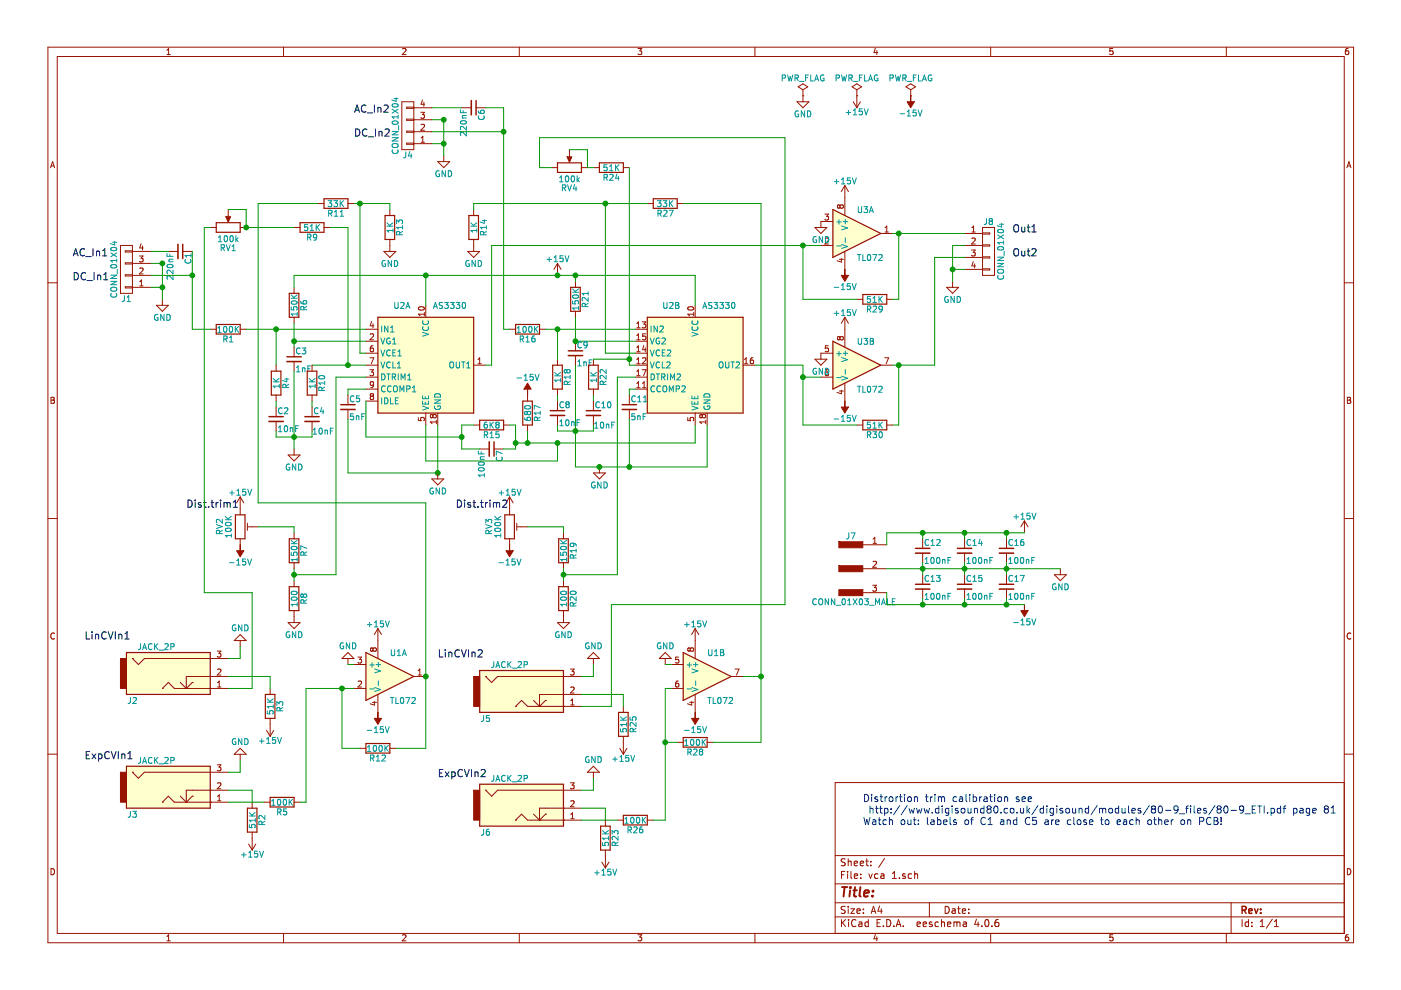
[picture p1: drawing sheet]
EESchema Schematic File Version 2
LIBS:power
LIBS:device
LIBS:transistors
LIBS:conn
LIBS:linear
LIBS:regul
LIBS:74xx
LIBS:cmos4000
LIBS:adc-dac
LIBS:memory
LIBS:xilinx
LIBS:microcontrollers
LIBS:dsp
LIBS:microchip
LIBS:analog_switches
LIBS:motorola
LIBS:texas
LIBS:intel
LIBS:audio
LIBS:interface
LIBS:digital-audio
LIBS:philips
LIBS:display
LIBS:cypress
LIBS:siliconi
LIBS:opto
LIBS:atmel
LIBS:contrib
LIBS:valves
LIBS:Audio
LIBS:vca 1-cache
EELAYER 25 0
EELAYER END
$Descr A4 11693 8268
encoding utf-8
Sheet 1 1
Title ""
Date ""
Rev ""
Comp ""
Comment1 ""
Comment2 ""
Comment3 ""
Comment4 ""
$EndDescr
$Comp
L AS3330 U2
U 1 1
P 3550 3050
F 0 "U2" H 3350 3550 50  0000 C CNN
F 1 "AS3330" H 3750 3550 50  0000 C CNN
F 2 "Housings_DIP:DIP-18_W7.62mm_Socket_LongPads" H 4250 2950 50  0001 C CNN
F 3 "" H 4200 3000 50  0001 C CNN
	1    3550 3050
	1    0    0    -1  
$EndComp
$Comp
L AS3330 U2
U 2 1
P 5800 3050
F 0 "U2" H 5600 3550 50  0000 C CNN
F 1 "AS3330" H 6000 3550 50  0000 C CNN
F 2 "Housings_DIP:DIP-18_W7.62mm_Socket_LongPads" H 6500 2950 50  0001 C CNN
F 3 "" H 6450 3000 50  0001 C CNN
	2    5800 3050
	1    0    0    -1  
$EndComp
$Comp
L +15V #PWR01
U 1 1
P 4650 2300
F 0 "#PWR01" H 4650 2150 50  0001 C CNN
F 1 "+15V" H 4650 2440 50  0000 C CNN
F 2 "" H 4650 2300 50  0001 C CNN
F 3 "" H 4650 2300 50  0001 C CNN
	1    4650 2300
	1    0    0    -1  
$EndComp
$Comp
L R R6
U 1 1
P 2450 2550
F 0 "R6" V 2530 2550 50  0000 C CNN
F 1 "150K" V 2450 2550 50  0000 C CNN
F 2 "Resistors_THT:R_Axial_DIN0207_L6.3mm_D2.5mm_P2.54mm_Vertical" V 2380 2550 50  0001 C CNN
F 3 "" H 2450 2550 50  0001 C CNN
	1    2450 2550
	1    0    0    -1  
$EndComp
$Comp
L C_Small C3
U 1 1
P 2450 3000
F 0 "C3" H 2460 3070 50  0000 L CNN
F 1 "1nF" H 2460 2920 50  0000 L CNN
F 2 "Capacitors_THT:C_Disc_D5.0mm_W2.5mm_P5.00mm" H 2450 3000 50  0001 C CNN
F 3 "" H 2450 3000 50  0001 C CNN
	1    2450 3000
	1    0    0    -1  
$EndComp
$Comp
L R R1
U 1 1
P 1900 2750
F 0 "R1" V 1980 2750 50  0000 C CNN
F 1 "100K" V 1900 2750 50  0000 C CNN
F 2 "Resistors_THT:R_Axial_DIN0207_L6.3mm_D2.5mm_P2.54mm_Vertical" V 1830 2750 50  0001 C CNN
F 3 "" H 1900 2750 50  0001 C CNN
	1    1900 2750
	0    1    1    0   
$EndComp
$Comp
L R R16
U 1 1
P 4400 2750
F 0 "R16" V 4480 2750 50  0000 C CNN
F 1 "100K" V 4400 2750 50  0000 C CNN
F 2 "Resistors_THT:R_Axial_DIN0207_L6.3mm_D2.5mm_P2.54mm_Vertical" V 4330 2750 50  0001 C CNN
F 3 "" H 4400 2750 50  0001 C CNN
	1    4400 2750
	0    1    1    0   
$EndComp
$Comp
L R R21
U 1 1
P 4800 2500
F 0 "R21" V 4880 2500 50  0000 C CNN
F 1 "150K" V 4800 2500 50  0000 C CNN
F 2 "Resistors_THT:R_Axial_DIN0207_L6.3mm_D2.5mm_P2.54mm_Vertical" V 4730 2500 50  0001 C CNN
F 3 "" H 4800 2500 50  0001 C CNN
	1    4800 2500
	1    0    0    -1  
$EndComp
$Comp
L C_Small C11
U 1 1
P 5250 3400
F 0 "C11" H 5260 3470 50  0000 L CNN
F 1 "5nF" H 5260 3320 50  0000 L CNN
F 2 "Capacitors_THT:C_Disc_D5.0mm_W2.5mm_P5.00mm" H 5250 3400 50  0001 C CNN
F 3 "" H 5250 3400 50  0001 C CNN
	1    5250 3400
	1    0    0    -1  
$EndComp
$Comp
L C_Small C5
U 1 1
P 2900 3400
F 0 "C5" H 2910 3470 50  0000 L CNN
F 1 "5nF" H 2910 3320 50  0000 L CNN
F 2 "Capacitors_THT:C_Disc_D5.0mm_W2.5mm_P5.00mm" H 2900 3400 50  0001 C CNN
F 3 "" H 2900 3400 50  0001 C CNN
	1    2900 3400
	1    0    0    -1  
$EndComp
$Comp
L R R15
U 1 1
P 4100 3550
F 0 "R15" V 4180 3550 50  0000 C CNN
F 1 "6K8" V 4100 3550 50  0000 C CNN
F 2 "Resistors_THT:R_Axial_DIN0207_L6.3mm_D2.5mm_P2.54mm_Vertical" V 4030 3550 50  0001 C CNN
F 3 "" H 4100 3550 50  0001 C CNN
	1    4100 3550
	0    1    1    0   
$EndComp
$Comp
L C_Small C7
U 1 1
P 4100 3750
F 0 "C7" H 4110 3820 50  0000 L CNN
F 1 "100nF" H 4110 3670 50  0000 L CNN
F 2 "Capacitors_THT:C_Disc_D5.0mm_W2.5mm_P5.00mm" H 4100 3750 50  0001 C CNN
F 3 "" H 4100 3750 50  0001 C CNN
	1    4100 3750
	0    1    1    0   
$EndComp
$Comp
L TL072 U3
U 2 1
P 7150 3050
F 0 "U3" H 7150 3250 50  0000 L CNN
F 1 "TL072" H 7150 2850 50  0000 L CNN
F 2 "Housings_DIP:DIP-8_W7.62mm_Socket_LongPads" H 7150 3050 50  0001 C CNN
F 3 "" H 7150 3050 50  0001 C CNN
	2    7150 3050
	1    0    0    -1  
$EndComp
$Comp
L TL072 U3
U 1 1
P 7150 1950
F 0 "U3" H 7150 2150 50  0000 L CNN
F 1 "TL072" H 7150 1750 50  0000 L CNN
F 2 "Housings_DIP:DIP-8_W7.62mm_Socket_LongPads" H 7150 1950 50  0001 C CNN
F 3 "" H 7150 1950 50  0001 C CNN
	1    7150 1950
	1    0    0    -1  
$EndComp
$Comp
L GND #PWR02
U 1 1
P 6850 1850
F 0 "#PWR02" H 6850 1600 50  0001 C CNN
F 1 "GND" H 6850 1700 50  0000 C CNN
F 2 "" H 6850 1850 50  0001 C CNN
F 3 "" H 6850 1850 50  0001 C CNN
	1    6850 1850
	1    0    0    -1  
$EndComp
$Comp
L GND #PWR03
U 1 1
P 6850 2950
F 0 "#PWR03" H 6850 2700 50  0001 C CNN
F 1 "GND" H 6850 2800 50  0000 C CNN
F 2 "" H 6850 2950 50  0001 C CNN
F 3 "" H 6850 2950 50  0001 C CNN
	1    6850 2950
	1    0    0    -1  
$EndComp
$Comp
L R R30
U 1 1
P 7300 3550
F 0 "R30" V 7380 3550 50  0000 C CNN
F 1 "51K" V 7300 3550 50  0000 C CNN
F 2 "Resistors_THT:R_Axial_DIN0207_L6.3mm_D2.5mm_P2.54mm_Vertical" V 7230 3550 50  0001 C CNN
F 3 "" H 7300 3550 50  0001 C CNN
	1    7300 3550
	0    1    1    0   
$EndComp
$Comp
L R R29
U 1 1
P 7300 2500
F 0 "R29" V 7380 2500 50  0000 C CNN
F 1 "51K" V 7300 2500 50  0000 C CNN
F 2 "Resistors_THT:R_Axial_DIN0207_L6.3mm_D2.5mm_P2.54mm_Vertical" V 7230 2500 50  0001 C CNN
F 3 "" H 7300 2500 50  0001 C CNN
	1    7300 2500
	0    1    1    0   
$EndComp
$Comp
L R R17
U 1 1
P 4400 3450
F 0 "R17" V 4480 3450 50  0000 C CNN
F 1 "680" V 4400 3450 50  0000 C CNN
F 2 "Resistors_THT:R_Axial_DIN0207_L6.3mm_D2.5mm_P2.54mm_Vertical" V 4330 3450 50  0001 C CNN
F 3 "" H 4400 3450 50  0001 C CNN
	1    4400 3450
	1    0    0    -1  
$EndComp
$Comp
L -15V #PWR19
U 1 1
P 4400 3300
F 0 "#PWR19" H 4400 3400 50  0001 C CNN
F 1 "-15V" H 4400 3450 50  0000 C CNN
F 2 "" H 4400 3300 50  0001 C CNN
F 3 "" H 4400 3300 50  0001 C CNN
	1    4400 3300
	1    0    0    -1  
$EndComp
$Comp
L -15V #PWR36
U 1 1
P 7050 3350
F 0 "#PWR36" H 7050 3450 50  0001 C CNN
F 1 "-15V" H 7050 3500 50  0000 C CNN
F 2 "" H 7050 3350 50  0001 C CNN
F 3 "" H 7050 3350 50  0001 C CNN
	1    7050 3350
	-1   0    0    1   
$EndComp
$Comp
L -15V #PWR34
U 1 1
P 7050 2250
F 0 "#PWR34" H 7050 2350 50  0001 C CNN
F 1 "-15V" H 7050 2400 50  0000 C CNN
F 2 "" H 7050 2250 50  0001 C CNN
F 3 "" H 7050 2250 50  0001 C CNN
	1    7050 2250
	-1   0    0    1   
$EndComp
$Comp
L +15V #PWR04
U 1 1
P 7050 1650
F 0 "#PWR04" H 7050 1500 50  0001 C CNN
F 1 "+15V" H 7050 1790 50  0000 C CNN
F 2 "" H 7050 1650 50  0001 C CNN
F 3 "" H 7050 1650 50  0001 C CNN
	1    7050 1650
	1    0    0    -1  
$EndComp
$Comp
L +15V #PWR05
U 1 1
P 7050 2750
F 0 "#PWR05" H 7050 2600 50  0001 C CNN
F 1 "+15V" H 7050 2890 50  0000 C CNN
F 2 "" H 7050 2750 50  0001 C CNN
F 3 "" H 7050 2750 50  0001 C CNN
	1    7050 2750
	1    0    0    -1  
$EndComp
$Comp
L R R7
U 1 1
P 2450 4600
F 0 "R7" V 2530 4600 50  0000 C CNN
F 1 "150K" V 2450 4600 50  0000 C CNN
F 2 "Resistors_THT:R_Axial_DIN0207_L6.3mm_D2.5mm_P2.54mm_Vertical" V 2380 4600 50  0001 C CNN
F 3 "" H 2450 4600 50  0001 C CNN
	1    2450 4600
	1    0    0    -1  
$EndComp
$Comp
L R R8
U 1 1
P 2450 5000
F 0 "R8" V 2530 5000 50  0000 C CNN
F 1 "100" V 2450 5000 50  0000 C CNN
F 2 "Resistors_THT:R_Axial_DIN0207_L6.3mm_D2.5mm_P2.54mm_Vertical" V 2380 5000 50  0001 C CNN
F 3 "" H 2450 5000 50  0001 C CNN
	1    2450 5000
	1    0    0    -1  
$EndComp
$Comp
L GND #PWR06
U 1 1
P 2450 5150
F 0 "#PWR06" H 2450 4900 50  0001 C CNN
F 1 "GND" H 2450 5000 50  0000 C CNN
F 2 "" H 2450 5150 50  0001 C CNN
F 3 "" H 2450 5150 50  0001 C CNN
	1    2450 5150
	1    0    0    -1  
$EndComp
$Comp
L +15V #PWR07
U 1 1
P 2000 4250
F 0 "#PWR07" H 2000 4100 50  0001 C CNN
F 1 "+15V" H 2000 4390 50  0000 C CNN
F 2 "" H 2000 4250 50  0001 C CNN
F 3 "" H 2000 4250 50  0001 C CNN
	1    2000 4250
	1    0    0    -1  
$EndComp
$Comp
L -15V #PWR3
U 1 1
P 2000 4550
F 0 "#PWR3" H 2000 4650 50  0001 C CNN
F 1 "-15V" H 2000 4700 50  0000 C CNN
F 2 "" H 2000 4550 50  0001 C CNN
F 3 "" H 2000 4550 50  0001 C CNN
	1    2000 4550
	-1   0    0    1   
$EndComp
$Comp
L POT_TRIM RV2
U 1 1
P 2000 4400
F 0 "RV2" V 1825 4400 50  0000 C CNN
F 1 "100K" V 1900 4400 50  0000 C CNN
F 2 "Potentiometers:Potentiometer_Trimmer_Bourns_3296W" H 2000 4400 50  0001 C CNN
F 3 "" H 2000 4400 50  0001 C CNN
	1    2000 4400
	1    0    0    -1  
$EndComp
$Comp
L POT RV1
U 1 1
P 1900 1900
F 0 "RV1" V 1725 1900 50  0000 C CNN
F 1 "100k" V 1800 1900 50  0000 C CNN
F 2 "Pin_Headers:Pin_Header_Straight_1x03_Pitch2.54mm" H 1900 1900 50  0001 C CNN
F 3 "" H 1900 1900 50  0001 C CNN
	1    1900 1900
	0    -1   -1   0   
$EndComp
$Comp
L R R9
U 1 1
P 2600 1900
F 0 "R9" V 2680 1900 50  0000 C CNN
F 1 "51K" V 2600 1900 50  0000 C CNN
F 2 "Resistors_THT:R_Axial_DIN0207_L6.3mm_D2.5mm_P2.54mm_Vertical" V 2530 1900 50  0001 C CNN
F 3 "" H 2600 1900 50  0001 C CNN
	1    2600 1900
	0    1    1    0   
$EndComp
Text Label 700  5350 0    60   ~ 0
LinCVIn1
Text Label 600  2150 0    60   ~ 0
AC_In1
Text Label 1550 4250 0    60   ~ 0
Dist.trim1
$Comp
L R R19
U 1 1
P 4700 4600
F 0 "R19" V 4780 4600 50  0000 C CNN
F 1 "150K" V 4700 4600 50  0000 C CNN
F 2 "Resistors_THT:R_Axial_DIN0207_L6.3mm_D2.5mm_P2.54mm_Vertical" V 4630 4600 50  0001 C CNN
F 3 "" H 4700 4600 50  0001 C CNN
	1    4700 4600
	1    0    0    -1  
$EndComp
$Comp
L R R20
U 1 1
P 4700 5000
F 0 "R20" V 4780 5000 50  0000 C CNN
F 1 "100" V 4700 5000 50  0000 C CNN
F 2 "Resistors_THT:R_Axial_DIN0207_L6.3mm_D2.5mm_P2.54mm_Vertical" V 4630 5000 50  0001 C CNN
F 3 "" H 4700 5000 50  0001 C CNN
	1    4700 5000
	1    0    0    -1  
$EndComp
$Comp
L GND #PWR08
U 1 1
P 4700 5150
F 0 "#PWR08" H 4700 4900 50  0001 C CNN
F 1 "GND" H 4700 5000 50  0000 C CNN
F 2 "" H 4700 5150 50  0001 C CNN
F 3 "" H 4700 5150 50  0001 C CNN
	1    4700 5150
	1    0    0    -1  
$EndComp
$Comp
L +15V #PWR09
U 1 1
P 4250 4250
F 0 "#PWR09" H 4250 4100 50  0001 C CNN
F 1 "+15V" H 4250 4390 50  0000 C CNN
F 2 "" H 4250 4250 50  0001 C CNN
F 3 "" H 4250 4250 50  0001 C CNN
	1    4250 4250
	1    0    0    -1  
$EndComp
$Comp
L -15V #PWR18
U 1 1
P 4250 4550
F 0 "#PWR18" H 4250 4650 50  0001 C CNN
F 1 "-15V" H 4250 4700 50  0000 C CNN
F 2 "" H 4250 4550 50  0001 C CNN
F 3 "" H 4250 4550 50  0001 C CNN
	1    4250 4550
	-1   0    0    1   
$EndComp
$Comp
L POT_TRIM RV3
U 1 1
P 4250 4400
F 0 "RV3" V 4075 4400 50  0000 C CNN
F 1 "100K" V 4150 4400 50  0000 C CNN
F 2 "Potentiometers:Potentiometer_Trimmer_Bourns_3296W" H 4250 4400 50  0001 C CNN
F 3 "" H 4250 4400 50  0001 C CNN
	1    4250 4400
	1    0    0    -1  
$EndComp
Text Label 3800 4250 0    60   ~ 0
Dist.trim2
Text Notes 7200 6900 0    60   ~ 0
Distrortion trim calibration see\n http://www.digisound80.co.uk/digisound/modules/80-9_files/80-9_ETI.pdf page 81\nWatch out: labels of C1 and C5 are close to each other on PCB!
$Comp
L POT RV4
U 1 1
P 4750 1400
F 0 "RV4" V 4575 1400 50  0000 C CNN
F 1 "100k" V 4650 1400 50  0000 C CNN
F 2 "Pin_Headers:Pin_Header_Straight_1x03_Pitch2.54mm" H 4750 1400 50  0001 C CNN
F 3 "" H 4750 1400 50  0001 C CNN
	1    4750 1400
	0    -1   -1   0   
$EndComp
$Comp
L R R24
U 1 1
P 5100 1400
F 0 "R24" V 5180 1400 50  0000 C CNN
F 1 "51K" V 5100 1400 50  0000 C CNN
F 2 "Resistors_THT:R_Axial_DIN0207_L6.3mm_D2.5mm_P2.54mm_Vertical" V 5030 1400 50  0001 C CNN
F 3 "" H 5100 1400 50  0001 C CNN
	1    5100 1400
	0    1    1    0   
$EndComp
$Comp
L CONN_01X04 J8
U 1 1
P 8250 2100
F 0 "J8" H 8250 2350 50  0000 C CNN
F 1 "CONN_01X04" V 8350 2100 50  0000 C CNN
F 2 "Pin_Headers:Pin_Header_Straight_1x04_Pitch2.54mm" H 8250 2100 50  0001 C CNN
F 3 "" H 8250 2100 50  0001 C CNN
	1    8250 2100
	1    0    0    -1  
$EndComp
$Comp
L GND #PWR010
U 1 1
P 7950 2350
F 0 "#PWR010" H 7950 2100 50  0001 C CNN
F 1 "GND" H 7950 2200 50  0000 C CNN
F 2 "" H 7950 2350 50  0001 C CNN
F 3 "" H 7950 2350 50  0001 C CNN
	1    7950 2350
	1    0    0    -1  
$EndComp
Text Label 8450 1950 0    60   ~ 0
Out1
Text Label 8450 2150 0    60   ~ 0
Out2
$Comp
L C_Small C1
U 1 1
P 1500 2100
F 0 "C1" H 1510 2170 50  0000 L CNN
F 1 "220nF" H 1510 2020 50  0000 L CNN
F 2 "Capacitors_THT:C_Disc_D5.0mm_W2.5mm_P5.00mm" H 1500 2100 50  0001 C CNN
F 3 "" H 1500 2100 50  0001 C CNN
	1    1500 2100
	0    1    1    0   
$EndComp
$Comp
L GND #PWR011
U 1 1
P 1350 2500
F 0 "#PWR011" H 1350 2250 50  0001 C CNN
F 1 "GND" H 1350 2350 50  0000 C CNN
F 2 "" H 1350 2500 50  0001 C CNN
F 3 "" H 1350 2500 50  0001 C CNN
	1    1350 2500
	1    0    0    -1  
$EndComp
Text Label 600  2350 0    60   ~ 0
DC_In1
Text Label 2950 950  0    60   ~ 0
AC_In2
$Comp
L GND #PWR012
U 1 1
P 3700 1300
F 0 "#PWR012" H 3700 1050 50  0001 C CNN
F 1 "GND" H 3700 1150 50  0000 C CNN
F 2 "" H 3700 1300 50  0001 C CNN
F 3 "" H 3700 1300 50  0001 C CNN
	1    3700 1300
	1    0    0    -1  
$EndComp
Text Label 2950 1150 0    60   ~ 0
DC_In2
$Comp
L C_Small C6
U 1 1
P 3950 900
F 0 "C6" H 3960 970 50  0000 L CNN
F 1 "220nF" H 3960 820 50  0000 L CNN
F 2 "Capacitors_THT:C_Disc_D5.0mm_W2.5mm_P5.00mm" H 3950 900 50  0001 C CNN
F 3 "" H 3950 900 50  0001 C CNN
	1    3950 900 
	0    1    1    0   
$EndComp
Text Label 700  6350 0    60   ~ 0
ExpCVIn1
$Comp
L R R13
U 1 1
P 3250 1900
F 0 "R13" V 3330 1900 50  0000 C CNN
F 1 "1K" V 3250 1900 50  0000 C CNN
F 2 "Resistors_THT:R_Axial_DIN0207_L6.3mm_D2.5mm_P2.54mm_Vertical" V 3180 1900 50  0001 C CNN
F 3 "" H 3250 1900 50  0001 C CNN
	1    3250 1900
	1    0    0    -1  
$EndComp
$Comp
L GND #PWR013
U 1 1
P 3250 2050
F 0 "#PWR013" H 3250 1800 50  0001 C CNN
F 1 "GND" H 3250 1900 50  0000 C CNN
F 2 "" H 3250 2050 50  0001 C CNN
F 3 "" H 3250 2050 50  0001 C CNN
	1    3250 2050
	1    0    0    -1  
$EndComp
$Comp
L R R11
U 1 1
P 2800 1700
F 0 "R11" V 2880 1700 50  0000 C CNN
F 1 "33K" V 2800 1700 50  0000 C CNN
F 2 "Resistors_THT:R_Axial_DIN0207_L6.3mm_D2.5mm_P2.54mm_Vertical" V 2730 1700 50  0001 C CNN
F 3 "" H 2800 1700 50  0001 C CNN
	1    2800 1700
	0    1    1    0   
$EndComp
$Comp
L C_Small C14
U 1 1
P 8050 4600
F 0 "C14" H 8060 4670 50  0000 L CNN
F 1 "100nF" H 8060 4520 50  0000 L CNN
F 2 "Capacitors_THT:C_Disc_D5.0mm_W2.5mm_P5.00mm" H 8050 4600 50  0001 C CNN
F 3 "" H 8050 4600 50  0001 C CNN
	1    8050 4600
	1    0    0    -1  
$EndComp
$Comp
L CONN_01X03_MALE J7
U 1 1
P 7100 4750
F 0 "J7" H 7100 5025 50  0000 C CNN
F 1 "CONN_01X03_MALE" H 7125 4475 50  0000 C CNN
F 2 "Pin_Headers:Pin_Header_Straight_1x03_Pitch2.54mm" H 7100 4950 50  0001 C CNN
F 3 "" H 7100 4950 50  0001 C CNN
	1    7100 4750
	1    0    0    -1  
$EndComp
$Comp
L GND #PWR014
U 1 1
P 8850 4750
F 0 "#PWR014" H 8850 4500 50  0001 C CNN
F 1 "GND" H 8850 4600 50  0000 C CNN
F 2 "" H 8850 4750 50  0001 C CNN
F 3 "" H 8850 4750 50  0001 C CNN
	1    8850 4750
	1    0    0    -1  
$EndComp
$Comp
L +15V #PWR015
U 1 1
P 8550 4450
F 0 "#PWR015" H 8550 4300 50  0001 C CNN
F 1 "+15V" H 8550 4590 50  0000 C CNN
F 2 "" H 8550 4450 50  0001 C CNN
F 3 "" H 8550 4450 50  0001 C CNN
	1    8550 4450
	1    0    0    -1  
$EndComp
$Comp
L -15V #PWR41
U 1 1
P 8550 5050
F 0 "#PWR41" H 8550 5150 50  0001 C CNN
F 1 "-15V" H 8550 5200 50  0000 C CNN
F 2 "" H 8550 5050 50  0001 C CNN
F 3 "" H 8550 5050 50  0001 C CNN
	1    8550 5050
	-1   0    0    1   
$EndComp
$Comp
L C_Small C12
U 1 1
P 7700 4600
F 0 "C12" H 7710 4670 50  0000 L CNN
F 1 "100nF" H 7710 4520 50  0000 L CNN
F 2 "Capacitors_THT:C_Disc_D5.0mm_W2.5mm_P5.00mm" H 7700 4600 50  0001 C CNN
F 3 "" H 7700 4600 50  0001 C CNN
	1    7700 4600
	1    0    0    -1  
$EndComp
$Comp
L C_Small C13
U 1 1
P 7700 4900
F 0 "C13" H 7710 4970 50  0000 L CNN
F 1 "100nF" H 7710 4820 50  0000 L CNN
F 2 "Capacitors_THT:C_Disc_D5.0mm_W2.5mm_P5.00mm" H 7700 4900 50  0001 C CNN
F 3 "" H 7700 4900 50  0001 C CNN
	1    7700 4900
	1    0    0    -1  
$EndComp
$Comp
L C_Small C15
U 1 1
P 8050 4900
F 0 "C15" H 8060 4970 50  0000 L CNN
F 1 "100nF" H 8060 4820 50  0000 L CNN
F 2 "Capacitors_THT:C_Disc_D5.0mm_W2.5mm_P5.00mm" H 8050 4900 50  0001 C CNN
F 3 "" H 8050 4900 50  0001 C CNN
	1    8050 4900
	1    0    0    -1  
$EndComp
$Comp
L PWR_FLAG #FLG016
U 1 1
P 6700 800
F 0 "#FLG016" H 6700 875 50  0001 C CNN
F 1 "PWR_FLAG" H 6700 950 50  0000 C CNN
F 2 "" H 6700 800 50  0001 C CNN
F 3 "" H 6700 800 50  0001 C CNN
	1    6700 800 
	1    0    0    -1  
$EndComp
$Comp
L PWR_FLAG #FLG017
U 1 1
P 7150 800
F 0 "#FLG017" H 7150 875 50  0001 C CNN
F 1 "PWR_FLAG" H 7150 950 50  0000 C CNN
F 2 "" H 7150 800 50  0001 C CNN
F 3 "" H 7150 800 50  0001 C CNN
	1    7150 800 
	1    0    0    -1  
$EndComp
$Comp
L PWR_FLAG #FLG018
U 1 1
P 7600 800
F 0 "#FLG018" H 7600 875 50  0001 C CNN
F 1 "PWR_FLAG" H 7600 950 50  0000 C CNN
F 2 "" H 7600 800 50  0001 C CNN
F 3 "" H 7600 800 50  0001 C CNN
	1    7600 800 
	1    0    0    -1  
$EndComp
$Comp
L -15V #PWR38
U 1 1
P 7600 800
F 0 "#PWR38" H 7600 900 50  0001 C CNN
F 1 "-15V" H 7600 950 50  0000 C CNN
F 2 "" H 7600 800 50  0001 C CNN
F 3 "" H 7600 800 50  0001 C CNN
	1    7600 800 
	-1   0    0    1   
$EndComp
$Comp
L +15V #PWR019
U 1 1
P 7150 800
F 0 "#PWR019" H 7150 650 50  0001 C CNN
F 1 "+15V" H 7150 940 50  0000 C CNN
F 2 "" H 7150 800 50  0001 C CNN
F 3 "" H 7150 800 50  0001 C CNN
	1    7150 800 
	-1   0    0    1   
$EndComp
$Comp
L GND #PWR020
U 1 1
P 6700 800
F 0 "#PWR020" H 6700 550 50  0001 C CNN
F 1 "GND" H 6700 650 50  0000 C CNN
F 2 "" H 6700 800 50  0001 C CNN
F 3 "" H 6700 800 50  0001 C CNN
	1    6700 800 
	1    0    0    -1  
$EndComp
$Comp
L JACK_2P J2
U 1 1
P 1450 5650
F 0 "J2" H 1100 5450 50  0000 C CNN
F 1 "JACK_2P" H 1300 5900 50  0000 C CNN
F 2 "Pin_Headers:Pin_Header_Straight_1x03_Pitch2.54mm" H 1450 5650 50  0001 C CNN
F 3 "" H 1450 5650 50  0001 C CNN
	1    1450 5650
	1    0    0    -1  
$EndComp
$Comp
L R R3
U 1 1
P 2250 5900
F 0 "R3" V 2330 5900 50  0000 C CNN
F 1 "51K" V 2250 5900 50  0000 C CNN
F 2 "Resistors_THT:R_Axial_DIN0207_L6.3mm_D2.5mm_P2.54mm_Vertical" V 2180 5900 50  0001 C CNN
F 3 "" H 2250 5900 50  0001 C CNN
	1    2250 5900
	1    0    0    -1  
$EndComp
$Comp
L +15V #PWR021
U 1 1
P 2250 6050
F 0 "#PWR021" H 2250 5900 50  0001 C CNN
F 1 "+15V" H 2250 6190 50  0000 C CNN
F 2 "" H 2250 6050 50  0001 C CNN
F 3 "" H 2250 6050 50  0001 C CNN
	1    2250 6050
	-1   0    0    1   
$EndComp
$Comp
L GND #PWR022
U 1 1
P 2000 5400
F 0 "#PWR022" H 2000 5150 50  0001 C CNN
F 1 "GND" H 2000 5250 50  0000 C CNN
F 2 "" H 2000 5400 50  0001 C CNN
F 3 "" H 2000 5400 50  0001 C CNN
	1    2000 5400
	-1   0    0    1   
$EndComp
$Comp
L TL072 U1
U 1 1
P 3250 5650
F 0 "U1" H 3250 5850 50  0000 L CNN
F 1 "TL072" H 3250 5450 50  0000 L CNN
F 2 "Housings_DIP:DIP-8_W7.62mm_Socket_LongPads" H 3250 5650 50  0001 C CNN
F 3 "" H 3250 5650 50  0001 C CNN
	1    3250 5650
	1    0    0    -1  
$EndComp
$Comp
L TL072 U1
U 2 1
P 5900 5650
F 0 "U1" H 5900 5850 50  0000 L CNN
F 1 "TL072" H 5900 5450 50  0000 L CNN
F 2 "Housings_DIP:DIP-8_W7.62mm_Socket_LongPads" H 5900 5650 50  0001 C CNN
F 3 "" H 5900 5650 50  0001 C CNN
	2    5900 5650
	1    0    0    -1  
$EndComp
$Comp
L GND #PWR023
U 1 1
P 2900 5550
F 0 "#PWR023" H 2900 5300 50  0001 C CNN
F 1 "GND" H 2900 5400 50  0000 C CNN
F 2 "" H 2900 5550 50  0001 C CNN
F 3 "" H 2900 5550 50  0001 C CNN
	1    2900 5550
	-1   0    0    1   
$EndComp
$Comp
L R R12
U 1 1
P 3150 6250
F 0 "R12" V 3230 6250 50  0000 C CNN
F 1 "100K" V 3150 6250 50  0000 C CNN
F 2 "Resistors_THT:R_Axial_DIN0207_L6.3mm_D2.5mm_P2.54mm_Vertical" V 3080 6250 50  0001 C CNN
F 3 "" H 3150 6250 50  0001 C CNN
	1    3150 6250
	0    1    1    0   
$EndComp
$Comp
L -15V #PWR12
U 1 1
P 3150 5950
F 0 "#PWR12" H 3150 6050 50  0001 C CNN
F 1 "-15V" H 3150 6100 50  0000 C CNN
F 2 "" H 3150 5950 50  0001 C CNN
F 3 "" H 3150 5950 50  0001 C CNN
	1    3150 5950
	-1   0    0    1   
$EndComp
$Comp
L +15V #PWR024
U 1 1
P 3150 5350
F 0 "#PWR024" H 3150 5200 50  0001 C CNN
F 1 "+15V" H 3150 5490 50  0000 C CNN
F 2 "" H 3150 5350 50  0001 C CNN
F 3 "" H 3150 5350 50  0001 C CNN
	1    3150 5350
	1    0    0    -1  
$EndComp
$Comp
L R R5
U 1 1
P 2350 6700
F 0 "R5" V 2430 6700 50  0000 C CNN
F 1 "100K" V 2350 6700 50  0000 C CNN
F 2 "Resistors_THT:R_Axial_DIN0207_L6.3mm_D2.5mm_P2.54mm_Vertical" V 2280 6700 50  0001 C CNN
F 3 "" H 2350 6700 50  0001 C CNN
	1    2350 6700
	0    1    1    0   
$EndComp
$Comp
L JACK_2P J3
U 1 1
P 1450 6600
F 0 "J3" H 1100 6400 50  0000 C CNN
F 1 "JACK_2P" H 1300 6850 50  0000 C CNN
F 2 "Pin_Headers:Pin_Header_Straight_1x03_Pitch2.54mm" H 1450 6600 50  0001 C CNN
F 3 "" H 1450 6600 50  0001 C CNN
	1    1450 6600
	1    0    0    -1  
$EndComp
$Comp
L GND #PWR025
U 1 1
P 2000 6350
F 0 "#PWR025" H 2000 6100 50  0001 C CNN
F 1 "GND" H 2000 6200 50  0000 C CNN
F 2 "" H 2000 6350 50  0001 C CNN
F 3 "" H 2000 6350 50  0001 C CNN
	1    2000 6350
	-1   0    0    1   
$EndComp
Wire Wire Line
	1900 6700 2200 6700
Wire Wire Line
	2000 6450 2000 6350
Wire Wire Line
	1900 6450 2000 6450
Wire Wire Line
	2950 5550 2900 5550
Wire Wire Line
	3550 4200 3550 5650
Wire Wire Line
	3550 5650 3550 6250
Wire Wire Line
	2150 4200 3550 4200
Wire Wire Line
	2150 1700 2150 4200
Wire Wire Line
	2150 1700 2650 1700
Wire Wire Line
	1700 1900 1700 4950
Wire Wire Line
	1700 4950 2100 4950
Wire Wire Line
	2000 5500 2000 5400
Wire Wire Line
	1900 5500 2000 5500
Wire Wire Line
	2250 5650 2250 5750
Wire Wire Line
	1900 5650 2250 5650
Connection ~ 8050 5050
Wire Wire Line
	8050 5050 8050 5000
Connection ~ 7700 5050
Wire Wire Line
	7700 5000 7700 5050
Connection ~ 7700 4750
Wire Wire Line
	7700 4700 7700 4750
Wire Wire Line
	7700 4750 7700 4800
Connection ~ 7700 4450
Wire Wire Line
	7700 4450 7700 4500
Connection ~ 8050 4750
Wire Wire Line
	8050 4700 8050 4750
Wire Wire Line
	8050 4750 8050 4800
Connection ~ 8050 4450
Wire Wire Line
	8050 4450 8050 4500
Wire Wire Line
	7400 4750 7700 4750
Wire Wire Line
	7700 4750 8050 4750
Wire Wire Line
	8050 4750 8400 4750
Wire Wire Line
	8400 4750 8850 4750
Wire Wire Line
	7400 5050 7700 5050
Wire Wire Line
	7700 5050 8050 5050
Wire Wire Line
	8050 5050 8400 5050
Wire Wire Line
	8400 5050 8550 5050
Wire Wire Line
	7400 4950 7400 5050
Wire Wire Line
	7400 4450 7700 4450
Wire Wire Line
	7700 4450 8050 4450
Wire Wire Line
	8050 4450 8400 4450
Wire Wire Line
	8400 4450 8550 4450
Wire Wire Line
	7400 4550 7400 4450
Wire Wire Line
	3600 1100 4200 1100
Connection ~ 3000 1700
Wire Wire Line
	3000 2950 3000 1700
Wire Wire Line
	3250 1700 3250 1750
Wire Wire Line
	2950 1700 3000 1700
Wire Wire Line
	3000 1700 3250 1700
Wire Wire Line
	2750 1900 2900 1900
Connection ~ 4200 1100
Wire Wire Line
	4200 900  4200 1100
Wire Wire Line
	4200 1100 4200 2750
Wire Wire Line
	4050 900  4200 900 
Connection ~ 3700 1200
Wire Wire Line
	3700 1200 3600 1200
Connection ~ 3700 1000
Wire Wire Line
	3600 1000 3700 1000
Wire Wire Line
	3700 1000 3700 1200
Wire Wire Line
	3700 1200 3700 1300
Wire Wire Line
	3600 900  3850 900 
Connection ~ 1350 2400
Wire Wire Line
	1350 2400 1250 2400
Connection ~ 1350 2200
Wire Wire Line
	1350 2200 1250 2200
Wire Wire Line
	1350 2200 1350 2400
Wire Wire Line
	1350 2400 1350 2500
Wire Wire Line
	1250 2300 1600 2300
Wire Wire Line
	1250 2100 1400 2100
Connection ~ 7950 2250
Wire Wire Line
	7950 2250 8050 2250
Wire Wire Line
	7950 2050 7950 2250
Wire Wire Line
	7950 2250 7950 2350
Wire Wire Line
	8050 2050 7950 2050
Wire Wire Line
	7800 2150 8050 2150
Wire Wire Line
	7800 3050 7800 2150
Wire Wire Line
	5250 3050 5300 3050
Wire Wire Line
	4900 1250 4900 1400
Wire Wire Line
	4750 1250 4900 1250
Wire Wire Line
	5250 1400 5250 3000
Wire Wire Line
	5250 3000 5250 3050
Wire Wire Line
	4900 1400 4950 1400
Wire Wire Line
	5150 3150 5300 3150
Wire Wire Line
	5150 4800 5150 3150
Wire Wire Line
	4700 4800 5150 4800
Wire Wire Line
	4700 4400 4700 4450
Wire Wire Line
	4400 4400 4700 4400
Connection ~ 4700 4800
Wire Wire Line
	4700 4750 4700 4800
Wire Wire Line
	4700 4800 4700 4850
Wire Wire Line
	2050 1750 2050 1900
Wire Wire Line
	1900 1750 2050 1750
Wire Wire Line
	2600 3050 2900 3050
Wire Wire Line
	2900 3050 3050 3050
Wire Wire Line
	2050 1900 2450 1900
Wire Wire Line
	2450 4400 2450 4450
Wire Wire Line
	2150 4400 2450 4400
Connection ~ 2450 4800
Wire Wire Line
	2450 4750 2450 4800
Wire Wire Line
	2450 4800 2450 4850
Wire Wire Line
	2800 4800 2450 4800
Wire Wire Line
	2800 3150 2800 4800
Wire Wire Line
	3050 3150 2800 3150
Wire Wire Line
	5050 2950 5300 2950
Wire Wire Line
	3000 2950 3050 2950
Connection ~ 7500 3050
Connection ~ 7500 1950
Connection ~ 4400 3700
Wire Wire Line
	4400 3700 4400 3600
Connection ~ 6700 2050
Wire Wire Line
	6700 2500 6700 2050
Wire Wire Line
	7450 1950 7500 1950
Wire Wire Line
	7500 1950 8050 1950
Wire Wire Line
	6700 2500 7150 2500
Wire Wire Line
	7500 2500 7450 2500
Wire Wire Line
	7500 1950 7500 2500
Connection ~ 6700 3150
Wire Wire Line
	6700 3550 7150 3550
Wire Wire Line
	7500 3550 7450 3550
Wire Wire Line
	7500 3050 7500 3550
Wire Wire Line
	7450 3050 7500 3050
Wire Wire Line
	7500 3050 7800 3050
Wire Wire Line
	6700 3050 6700 3150
Wire Wire Line
	6700 3150 6700 3550
Wire Wire Line
	6700 3150 6850 3150
Wire Wire Line
	6300 3050 6700 3050
Wire Wire Line
	4100 2050 6700 2050
Wire Wire Line
	6700 2050 6850 2050
Wire Wire Line
	4100 2050 4100 3050
Wire Wire Line
	4100 3050 4050 3050
Wire Wire Line
	3050 3650 3850 3650
Wire Wire Line
	3050 3350 3050 3650
Wire Wire Line
	4300 3700 4400 3700
Wire Wire Line
	4400 3700 4650 3700
Wire Wire Line
	4650 3700 5800 3700
Wire Wire Line
	5800 3700 5800 3550
Wire Wire Line
	2900 3500 2900 3950
Wire Wire Line
	2900 3250 2900 3300
Wire Wire Line
	3050 3250 2900 3250
Wire Wire Line
	5250 3250 5250 3300
Wire Wire Line
	5300 3250 5250 3250
Wire Wire Line
	4800 2850 5300 2850
Wire Wire Line
	4800 2650 4800 2850
Wire Wire Line
	4550 2750 4650 2750
Wire Wire Line
	4650 2750 5300 2750
Wire Wire Line
	2050 2750 2300 2750
Wire Wire Line
	2300 2750 3050 2750
Connection ~ 3650 3950
Wire Wire Line
	3650 3950 3650 3550
Wire Wire Line
	2450 2850 3050 2850
Wire Wire Line
	2450 2700 2450 2850
Wire Wire Line
	2450 2850 2450 2900
Connection ~ 3550 2300
Wire Wire Line
	2450 2300 3550 2300
Wire Wire Line
	3550 2300 4650 2300
Wire Wire Line
	4650 2300 4800 2300
Wire Wire Line
	4800 2300 5800 2300
Connection ~ 4650 2300
Wire Wire Line
	3550 2300 3550 2550
Wire Wire Line
	5800 2300 5800 2550
Wire Wire Line
	5900 3900 5900 3550
Wire Wire Line
	2500 6700 2550 6700
Wire Wire Line
	2550 6700 2550 5750
Wire Wire Line
	2550 5750 2850 5750
Wire Wire Line
	2850 5750 2950 5750
Wire Wire Line
	2850 5750 2850 6250
Wire Wire Line
	2850 6250 3000 6250
Connection ~ 2850 5750
Wire Wire Line
	3550 6250 3300 6250
Connection ~ 3550 5650
$Comp
L R R2
U 1 1
P 2100 6850
F 0 "R2" V 2180 6850 50  0000 C CNN
F 1 "51K" V 2100 6850 50  0000 C CNN
F 2 "Resistors_THT:R_Axial_DIN0207_L6.3mm_D2.5mm_P2.54mm_Vertical" V 2030 6850 50  0001 C CNN
F 3 "" H 2100 6850 50  0001 C CNN
	1    2100 6850
	1    0    0    -1  
$EndComp
$Comp
L +15V #PWR026
U 1 1
P 2100 7000
F 0 "#PWR026" H 2100 6850 50  0001 C CNN
F 1 "+15V" H 2100 7140 50  0000 C CNN
F 2 "" H 2100 7000 50  0001 C CNN
F 3 "" H 2100 7000 50  0001 C CNN
	1    2100 7000
	-1   0    0    1   
$EndComp
Wire Wire Line
	2100 6600 2100 6700
Wire Wire Line
	1900 6600 2100 6600
$Comp
L C_Small C16
U 1 1
P 8400 4600
F 0 "C16" H 8410 4670 50  0000 L CNN
F 1 "100nF" H 8410 4520 50  0000 L CNN
F 2 "Capacitors_THT:C_Disc_D5.0mm_W2.5mm_P5.00mm" H 8400 4600 50  0001 C CNN
F 3 "" H 8400 4600 50  0001 C CNN
	1    8400 4600
	1    0    0    -1  
$EndComp
$Comp
L C_Small C17
U 1 1
P 8400 4900
F 0 "C17" H 8410 4970 50  0000 L CNN
F 1 "100nF" H 8410 4820 50  0000 L CNN
F 2 "Capacitors_THT:C_Disc_D5.0mm_W2.5mm_P5.00mm" H 8400 4900 50  0001 C CNN
F 3 "" H 8400 4900 50  0001 C CNN
	1    8400 4900
	1    0    0    -1  
$EndComp
Wire Wire Line
	8400 4450 8400 4500
Connection ~ 8400 4450
Wire Wire Line
	8400 4700 8400 4750
Wire Wire Line
	8400 4750 8400 4800
Connection ~ 8400 4750
Wire Wire Line
	8400 5000 8400 5050
Connection ~ 8400 5050
Connection ~ 2050 1900
Wire Wire Line
	2450 2300 2450 2400
$Comp
L GND #PWR027
U 1 1
P 2450 3750
F 0 "#PWR027" H 2450 3500 50  0001 C CNN
F 1 "GND" H 2450 3600 50  0000 C CNN
F 2 "" H 2450 3750 50  0001 C CNN
F 3 "" H 2450 3750 50  0001 C CNN
	1    2450 3750
	1    0    0    -1  
$EndComp
$Comp
L C_Small C4
U 1 1
P 2600 3500
F 0 "C4" H 2610 3570 50  0000 L CNN
F 1 "10nF" H 2600 3400 50  0000 L CNN
F 2 "Capacitors_THT:C_Disc_D5.0mm_W2.5mm_P5.00mm" H 2600 3500 50  0001 C CNN
F 3 "" H 2600 3500 50  0001 C CNN
	1    2600 3500
	1    0    0    -1  
$EndComp
Wire Wire Line
	2300 3650 2450 3650
Wire Wire Line
	2450 3650 2600 3650
Connection ~ 2450 3650
$Comp
L R R10
U 1 1
P 2600 3200
F 0 "R10" V 2680 3200 50  0000 C CNN
F 1 "1K" V 2600 3200 50  0000 C CNN
F 2 "Resistors_THT:R_Axial_DIN0207_L6.3mm_D2.5mm_P2.54mm_Vertical" V 2530 3200 50  0001 C CNN
F 3 "" H 2600 3200 50  0001 C CNN
	1    2600 3200
	1    0    0    -1  
$EndComp
Wire Wire Line
	2600 3650 2600 3600
Wire Wire Line
	2600 3400 2600 3350
Connection ~ 2900 3050
Wire Wire Line
	2900 1900 2900 3050
Wire Wire Line
	1600 2100 1600 2300
Wire Wire Line
	1600 2300 1600 2750
Connection ~ 1600 2300
$Comp
L R R4
U 1 1
P 2300 3200
F 0 "R4" V 2380 3200 50  0000 C CNN
F 1 "1K" V 2300 3200 50  0000 C CNN
F 2 "Resistors_THT:R_Axial_DIN0207_L6.3mm_D2.5mm_P2.54mm_Vertical" V 2230 3200 50  0001 C CNN
F 3 "" H 2300 3200 50  0001 C CNN
	1    2300 3200
	1    0    0    -1  
$EndComp
$Comp
L C_Small C2
U 1 1
P 2300 3500
F 0 "C2" H 2310 3570 50  0000 L CNN
F 1 "10nF" H 2310 3420 50  0000 L CNN
F 2 "Capacitors_THT:C_Disc_D5.0mm_W2.5mm_P5.00mm" H 2300 3500 50  0001 C CNN
F 3 "" H 2300 3500 50  0001 C CNN
	1    2300 3500
	1    0    0    -1  
$EndComp
Wire Wire Line
	2300 3050 2300 2750
Connection ~ 2300 2750
Wire Wire Line
	2300 3350 2300 3400
Wire Wire Line
	2300 3600 2300 3650
Connection ~ 2450 2850
Wire Wire Line
	2450 3100 2450 3650
Wire Wire Line
	2450 3650 2450 3750
Wire Wire Line
	1600 2750 1750 2750
Wire Wire Line
	1700 1900 1750 1900
Wire Wire Line
	3850 3550 3850 3650
Wire Wire Line
	3850 3650 3850 3750
Wire Wire Line
	3850 3550 3950 3550
Wire Wire Line
	4250 3550 4300 3550
Wire Wire Line
	4300 3550 4300 3700
Wire Wire Line
	4300 3700 4300 3750
Wire Wire Line
	4300 3750 4200 3750
Wire Wire Line
	3850 3750 4000 3750
Connection ~ 3850 3650
$Comp
L GND #PWR028
U 1 1
P 3650 3950
F 0 "#PWR028" H 3650 3700 50  0001 C CNN
F 1 "GND" H 3650 3800 50  0000 C CNN
F 2 "" H 3650 3950 50  0001 C CNN
F 3 "" H 3650 3950 50  0001 C CNN
	1    3650 3950
	1    0    0    -1  
$EndComp
Wire Wire Line
	2900 3950 3650 3950
Wire Wire Line
	4800 3900 5000 3900
Wire Wire Line
	5000 3900 5250 3900
Wire Wire Line
	5250 3900 5900 3900
Wire Wire Line
	5250 3900 5250 3500
Wire Wire Line
	5050 1700 5050 2950
$Comp
L C_Small C9
U 1 1
P 4800 2950
F 0 "C9" H 4810 3020 50  0000 L CNN
F 1 "1nF" H 4810 2870 50  0000 L CNN
F 2 "Capacitors_THT:C_Disc_D5.0mm_W2.5mm_P5.00mm" H 4800 2950 50  0001 C CNN
F 3 "" H 4800 2950 50  0001 C CNN
	1    4800 2950
	1    0    0    -1  
$EndComp
$Comp
L GND #PWR029
U 1 1
P 5000 3900
F 0 "#PWR029" H 5000 3650 50  0001 C CNN
F 1 "GND" H 5000 3750 50  0000 C CNN
F 2 "" H 5000 3900 50  0001 C CNN
F 3 "" H 5000 3900 50  0001 C CNN
	1    5000 3900
	1    0    0    -1  
$EndComp
$Comp
L C_Small C10
U 1 1
P 4950 3450
F 0 "C10" H 4960 3520 50  0000 L CNN
F 1 "10nF" H 4950 3350 50  0000 L CNN
F 2 "Capacitors_THT:C_Disc_D5.0mm_W2.5mm_P5.00mm" H 4950 3450 50  0001 C CNN
F 3 "" H 4950 3450 50  0001 C CNN
	1    4950 3450
	1    0    0    -1  
$EndComp
Wire Wire Line
	4650 3600 4800 3600
Wire Wire Line
	4800 3600 4950 3600
Connection ~ 4800 3600
$Comp
L R R22
U 1 1
P 4950 3150
F 0 "R22" V 5030 3150 50  0000 C CNN
F 1 "1K" V 4950 3150 50  0000 C CNN
F 2 "Resistors_THT:R_Axial_DIN0207_L6.3mm_D2.5mm_P2.54mm_Vertical" V 4880 3150 50  0001 C CNN
F 3 "" H 4950 3150 50  0001 C CNN
	1    4950 3150
	1    0    0    -1  
$EndComp
Wire Wire Line
	4950 3600 4950 3550
Wire Wire Line
	4950 3350 4950 3300
$Comp
L R R18
U 1 1
P 4650 3150
F 0 "R18" V 4730 3150 50  0000 C CNN
F 1 "1K" V 4650 3150 50  0000 C CNN
F 2 "Resistors_THT:R_Axial_DIN0207_L6.3mm_D2.5mm_P2.54mm_Vertical" V 4580 3150 50  0001 C CNN
F 3 "" H 4650 3150 50  0001 C CNN
	1    4650 3150
	1    0    0    -1  
$EndComp
$Comp
L C_Small C8
U 1 1
P 4650 3450
F 0 "C8" H 4660 3520 50  0000 L CNN
F 1 "10nF" H 4660 3370 50  0000 L CNN
F 2 "Capacitors_THT:C_Disc_D5.0mm_W2.5mm_P5.00mm" H 4650 3450 50  0001 C CNN
F 3 "" H 4650 3450 50  0001 C CNN
	1    4650 3450
	1    0    0    -1  
$EndComp
Wire Wire Line
	4650 3300 4650 3350
Wire Wire Line
	4650 3550 4650 3600
Wire Wire Line
	4800 3050 4800 3600
Wire Wire Line
	4800 3600 4800 3900
Wire Wire Line
	4650 3000 4650 2750
Connection ~ 4650 2750
Connection ~ 4800 2850
Wire Wire Line
	4800 2350 4800 2300
Connection ~ 4800 2300
Wire Wire Line
	4950 3000 5250 3000
Connection ~ 5250 3000
$Comp
L R R14
U 1 1
P 3950 1900
F 0 "R14" V 4030 1900 50  0000 C CNN
F 1 "1K" V 3950 1900 50  0000 C CNN
F 2 "Resistors_THT:R_Axial_DIN0207_L6.3mm_D2.5mm_P2.54mm_Vertical" V 3880 1900 50  0001 C CNN
F 3 "" H 3950 1900 50  0001 C CNN
	1    3950 1900
	1    0    0    -1  
$EndComp
$Comp
L GND #PWR030
U 1 1
P 3950 2050
F 0 "#PWR030" H 3950 1800 50  0001 C CNN
F 1 "GND" H 3950 1900 50  0000 C CNN
F 2 "" H 3950 2050 50  0001 C CNN
F 3 "" H 3950 2050 50  0001 C CNN
	1    3950 2050
	1    0    0    -1  
$EndComp
Wire Wire Line
	3950 1700 3950 1750
$Comp
L R R27
U 1 1
P 5550 1700
F 0 "R27" V 5630 1700 50  0000 C CNN
F 1 "33K" V 5550 1700 50  0000 C CNN
F 2 "Resistors_THT:R_Axial_DIN0207_L6.3mm_D2.5mm_P2.54mm_Vertical" V 5480 1700 50  0001 C CNN
F 3 "" H 5550 1700 50  0001 C CNN
	1    5550 1700
	0    1    1    0   
$EndComp
Wire Wire Line
	6350 1700 6350 5650
Wire Wire Line
	6350 5650 6350 6200
Wire Wire Line
	6350 1700 5700 1700
Wire Wire Line
	3950 1700 5050 1700
Wire Wire Line
	5050 1700 5400 1700
Connection ~ 5050 1700
$Comp
L R R28
U 1 1
P 5800 6200
F 0 "R28" V 5880 6200 50  0000 C CNN
F 1 "100K" V 5800 6200 50  0000 C CNN
F 2 "Resistors_THT:R_Axial_DIN0207_L6.3mm_D2.5mm_P2.54mm_Vertical" V 5730 6200 50  0001 C CNN
F 3 "" H 5800 6200 50  0001 C CNN
	1    5800 6200
	0    1    1    0   
$EndComp
$Comp
L -15V #PWR29
U 1 1
P 5800 5950
F 0 "#PWR29" H 5800 6050 50  0001 C CNN
F 1 "-15V" H 5800 6100 50  0000 C CNN
F 2 "" H 5800 5950 50  0001 C CNN
F 3 "" H 5800 5950 50  0001 C CNN
	1    5800 5950
	-1   0    0    1   
$EndComp
$Comp
L +15V #PWR031
U 1 1
P 5800 5350
F 0 "#PWR031" H 5800 5200 50  0001 C CNN
F 1 "+15V" H 5800 5490 50  0000 C CNN
F 2 "" H 5800 5350 50  0001 C CNN
F 3 "" H 5800 5350 50  0001 C CNN
	1    5800 5350
	1    0    0    -1  
$EndComp
$Comp
L GND #PWR032
U 1 1
P 5550 5550
F 0 "#PWR032" H 5550 5300 50  0001 C CNN
F 1 "GND" H 5550 5400 50  0000 C CNN
F 2 "" H 5550 5550 50  0001 C CNN
F 3 "" H 5550 5550 50  0001 C CNN
	1    5550 5550
	-1   0    0    1   
$EndComp
Wire Wire Line
	5550 5550 5600 5550
Wire Wire Line
	6350 6200 5950 6200
Wire Wire Line
	6200 5650 6350 5650
Connection ~ 6350 5650
Wire Wire Line
	5650 6200 5550 6200
Wire Wire Line
	5550 5750 5550 6200
Wire Wire Line
	5550 6200 5550 6850
Wire Wire Line
	5550 5750 5600 5750
Text Label 3650 6500 0    60   ~ 0
ExpCVIn2
$Comp
L R R26
U 1 1
P 5300 6850
F 0 "R26" V 5380 6850 50  0000 C CNN
F 1 "100K" V 5300 6850 50  0000 C CNN
F 2 "Resistors_THT:R_Axial_DIN0207_L6.3mm_D2.5mm_P2.54mm_Vertical" V 5230 6850 50  0001 C CNN
F 3 "" H 5300 6850 50  0001 C CNN
	1    5300 6850
	0    1    1    0   
$EndComp
$Comp
L JACK_2P J6
U 1 1
P 4400 6750
F 0 "J6" H 4050 6550 50  0000 C CNN
F 1 "JACK_2P" H 4250 7000 50  0000 C CNN
F 2 "Pin_Headers:Pin_Header_Straight_1x03_Pitch2.54mm" H 4400 6750 50  0001 C CNN
F 3 "" H 4400 6750 50  0001 C CNN
	1    4400 6750
	1    0    0    -1  
$EndComp
$Comp
L GND #PWR033
U 1 1
P 4950 6500
F 0 "#PWR033" H 4950 6250 50  0001 C CNN
F 1 "GND" H 4950 6350 50  0000 C CNN
F 2 "" H 4950 6500 50  0001 C CNN
F 3 "" H 4950 6500 50  0001 C CNN
	1    4950 6500
	-1   0    0    1   
$EndComp
Wire Wire Line
	4850 6850 5150 6850
Wire Wire Line
	4950 6600 4950 6500
Wire Wire Line
	4850 6600 4950 6600
Wire Wire Line
	5550 6850 5450 6850
$Comp
L R R23
U 1 1
P 5050 7000
F 0 "R23" V 5130 7000 50  0000 C CNN
F 1 "51K" V 5050 7000 50  0000 C CNN
F 2 "Resistors_THT:R_Axial_DIN0207_L6.3mm_D2.5mm_P2.54mm_Vertical" V 4980 7000 50  0001 C CNN
F 3 "" H 5050 7000 50  0001 C CNN
	1    5050 7000
	1    0    0    -1  
$EndComp
$Comp
L +15V #PWR034
U 1 1
P 5050 7150
F 0 "#PWR034" H 5050 7000 50  0001 C CNN
F 1 "+15V" H 5050 7290 50  0000 C CNN
F 2 "" H 5050 7150 50  0001 C CNN
F 3 "" H 5050 7150 50  0001 C CNN
	1    5050 7150
	-1   0    0    1   
$EndComp
Wire Wire Line
	5050 6750 5050 6850
Wire Wire Line
	4850 6750 5050 6750
Connection ~ 5550 6200
Text Label 3650 5500 0    60   ~ 0
LinCVIn2
$Comp
L JACK_2P J5
U 1 1
P 4400 5800
F 0 "J5" H 4050 5600 50  0000 C CNN
F 1 "JACK_2P" H 4250 6050 50  0000 C CNN
F 2 "Pin_Headers:Pin_Header_Straight_1x03_Pitch2.54mm" H 4400 5800 50  0001 C CNN
F 3 "" H 4400 5800 50  0001 C CNN
	1    4400 5800
	1    0    0    -1  
$EndComp
$Comp
L R R25
U 1 1
P 5200 6050
F 0 "R25" V 5280 6050 50  0000 C CNN
F 1 "51K" V 5200 6050 50  0000 C CNN
F 2 "Resistors_THT:R_Axial_DIN0207_L6.3mm_D2.5mm_P2.54mm_Vertical" V 5130 6050 50  0001 C CNN
F 3 "" H 5200 6050 50  0001 C CNN
	1    5200 6050
	1    0    0    -1  
$EndComp
$Comp
L +15V #PWR035
U 1 1
P 5200 6200
F 0 "#PWR035" H 5200 6050 50  0001 C CNN
F 1 "+15V" H 5200 6340 50  0000 C CNN
F 2 "" H 5200 6200 50  0001 C CNN
F 3 "" H 5200 6200 50  0001 C CNN
	1    5200 6200
	-1   0    0    1   
$EndComp
$Comp
L GND #PWR036
U 1 1
P 4950 5550
F 0 "#PWR036" H 4950 5300 50  0001 C CNN
F 1 "GND" H 4950 5400 50  0000 C CNN
F 2 "" H 4950 5550 50  0001 C CNN
F 3 "" H 4950 5550 50  0001 C CNN
	1    4950 5550
	-1   0    0    1   
$EndComp
Wire Wire Line
	4950 5650 4950 5550
Wire Wire Line
	4850 5650 4950 5650
Wire Wire Line
	5200 5800 5200 5900
Wire Wire Line
	4850 5800 5200 5800
Wire Wire Line
	4850 5900 5100 5900
Wire Wire Line
	5100 5900 5100 5050
Wire Wire Line
	5100 5050 6550 5050
Wire Wire Line
	6550 5050 6550 1150
Wire Wire Line
	6550 1150 4500 1150
Wire Wire Line
	4500 1150 4500 1400
Wire Wire Line
	4500 1400 4600 1400
$Comp
L CONN_01X04 J4
U 1 1
P 3400 1050
F 0 "J4" H 3400 1300 50  0000 C CNN
F 1 "CONN_01X04" V 3500 1050 50  0000 C CNN
F 2 "Pin_Headers:Pin_Header_Straight_1x04_Pitch2.54mm" H 3400 1050 50  0001 C CNN
F 3 "" H 3400 1050 50  0001 C CNN
	1    3400 1050
	-1   0    0    1   
$EndComp
$Comp
L CONN_01X04 J1
U 1 1
P 1050 2250
F 0 "J1" H 1050 2500 50  0000 C CNN
F 1 "CONN_01X04" V 1150 2250 50  0000 C CNN
F 2 "Pin_Headers:Pin_Header_Straight_1x04_Pitch2.54mm" H 1050 2250 50  0001 C CNN
F 3 "" H 1050 2250 50  0001 C CNN
	1    1050 2250
	-1   0    0    1   
$EndComp
Connection ~ 4300 3700
Connection ~ 5250 3900
Connection ~ 5000 3900
Wire Wire Line
	4200 2750 4250 2750
Wire Wire Line
	2100 4950 2100 5750
Wire Wire Line
	2100 5750 1900 5750
Wire Wire Line
	3550 3550 3550 3850
Wire Wire Line
	3550 3850 4650 3850
Wire Wire Line
	4650 3850 4650 3700
Connection ~ 4650 3700
$EndSCHEMATC
